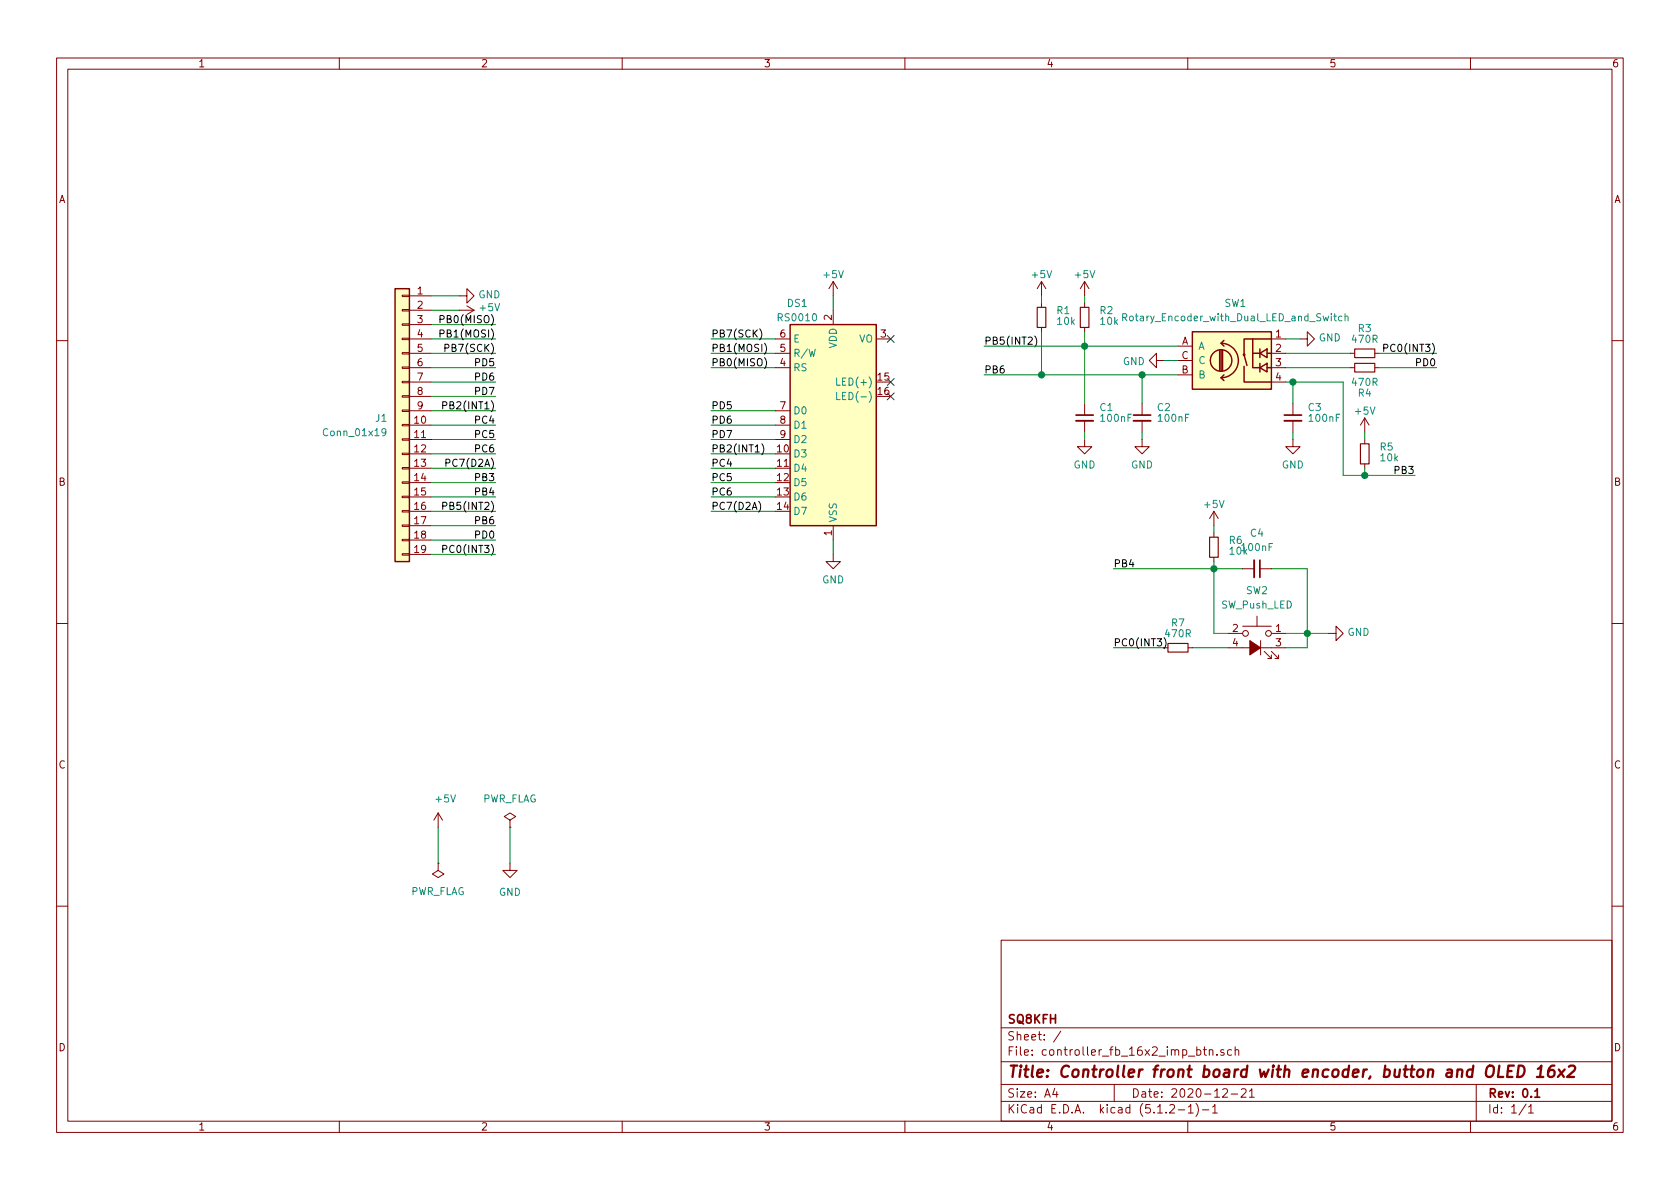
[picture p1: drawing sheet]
EESchema Schematic File Version 4
LIBS:controller_fb_8x2_2btn_imp-cache
EELAYER 29 0
EELAYER END
$Descr A4 11693 8268
encoding utf-8
Sheet 1 1
Title "Controller front board with encoder, button and OLED 16x2"
Date "2020-12-21"
Rev "0.1"
Comp "SQ8KFH"
Comment1 ""
Comment2 ""
Comment3 ""
Comment4 ""
$EndDescr
$Comp
L kfhlib:Rotary_Encoder_with_Dual_LED_and_Switch SW1
U 1 1
P 8500 2500
F 0 "SW1" H 8600 2900 50  0000 C CNN
F 1 "Rotary_Encoder_with_Dual_LED_and_Switch" H 8600 2800 50  0000 C CNN
F 2 "kfhlib:PEL12D-4xxxS-Sxxxx" H 8400 2660 50  0001 C CNN
F 3 "~" H 8500 2760 50  0001 C CNN
	1    8500 2500
	1    0    0    -1  
$EndComp
$Comp
L power:GND #PWR06
U 1 1
P 9050 2350
F 0 "#PWR06" H 9050 2100 50  0001 C CNN
F 1 "GND" V 9055 2222 50  0000 R CNN
F 2 "" H 9050 2350 50  0001 C CNN
F 3 "" H 9050 2350 50  0001 C CNN
	1    9050 2350
	0    -1   -1   0   
$EndComp
$Comp
L power:GND #PWR07
U 1 1
P 8100 2500
F 0 "#PWR07" H 8100 2250 50  0001 C CNN
F 1 "GND" V 8105 2372 50  0000 R CNN
F 2 "" H 8100 2500 50  0001 C CNN
F 3 "" H 8100 2500 50  0001 C CNN
	1    8100 2500
	0    1    1    0   
$EndComp
$Comp
L Device:R_Small R3
U 1 1
P 9500 2450
F 0 "R3" V 9325 2450 50  0000 C CNN
F 1 "470R" V 9400 2450 50  0000 C CNN
F 2 "Resistor_SMD:R_1206_3216Metric_Pad1.42x1.75mm_HandSolder" H 9500 2450 50  0001 C CNN
F 3 "~" H 9500 2450 50  0001 C CNN
	1    9500 2450
	0    1    1    0   
$EndComp
$Comp
L Device:R_Small R4
U 1 1
P 9500 2550
F 0 "R4" V 9675 2550 50  0000 C CNN
F 1 "470R" V 9600 2550 50  0000 C CNN
F 2 "Resistor_SMD:R_1206_3216Metric_Pad1.42x1.75mm_HandSolder" H 9500 2550 50  0001 C CNN
F 3 "~" H 9500 2550 50  0001 C CNN
	1    9500 2550
	0    1    1    0   
$EndComp
Wire Wire Line
	9050 2350 8950 2350
Wire Wire Line
	8950 2450 9400 2450
Wire Wire Line
	9400 2550 8950 2550
Wire Wire Line
	8200 2500 8100 2500
$Comp
L Device:C_Small C3
U 1 1
P 9000 2900
F 0 "C3" H 9100 2975 50  0000 L CNN
F 1 "100nF" H 9100 2900 50  0000 L CNN
F 2 "Capacitor_SMD:C_1206_3216Metric_Pad1.42x1.75mm_HandSolder" H 9000 2900 50  0001 C CNN
F 3 "~" H 9000 2900 50  0001 C CNN
	1    9000 2900
	1    0    0    -1  
$EndComp
$Comp
L Device:C_Small C2
U 1 1
P 7950 2900
F 0 "C2" H 8050 2975 50  0000 L CNN
F 1 "100nF" H 8050 2900 50  0000 L CNN
F 2 "Capacitor_SMD:C_1206_3216Metric_Pad1.42x1.75mm_HandSolder" H 7950 2900 50  0001 C CNN
F 3 "~" H 7950 2900 50  0001 C CNN
	1    7950 2900
	1    0    0    -1  
$EndComp
$Comp
L Device:C_Small C1
U 1 1
P 7550 2900
F 0 "C1" H 7650 2975 50  0000 L CNN
F 1 "100nF" H 7650 2900 50  0000 L CNN
F 2 "Capacitor_SMD:C_1206_3216Metric_Pad1.42x1.75mm_HandSolder" H 7550 2900 50  0001 C CNN
F 3 "~" H 7550 2900 50  0001 C CNN
	1    7550 2900
	1    0    0    -1  
$EndComp
Wire Wire Line
	8950 2650 9000 2650
Wire Wire Line
	9000 2650 9000 2800
Wire Wire Line
	8200 2600 7950 2600
Wire Wire Line
	7950 2600 7950 2800
Wire Wire Line
	8200 2400 7550 2400
Wire Wire Line
	7550 2400 7550 2800
$Comp
L power:GND #PWR09
U 1 1
P 7550 3050
F 0 "#PWR09" H 7550 2800 50  0001 C CNN
F 1 "GND" H 7550 2875 50  0000 C CNN
F 2 "" H 7550 3050 50  0001 C CNN
F 3 "" H 7550 3050 50  0001 C CNN
	1    7550 3050
	1    0    0    -1  
$EndComp
$Comp
L power:GND #PWR010
U 1 1
P 7950 3050
F 0 "#PWR010" H 7950 2800 50  0001 C CNN
F 1 "GND" H 7950 2875 50  0000 C CNN
F 2 "" H 7950 3050 50  0001 C CNN
F 3 "" H 7950 3050 50  0001 C CNN
	1    7950 3050
	1    0    0    -1  
$EndComp
$Comp
L power:GND #PWR011
U 1 1
P 9000 3050
F 0 "#PWR011" H 9000 2800 50  0001 C CNN
F 1 "GND" H 9000 2875 50  0000 C CNN
F 2 "" H 9000 3050 50  0001 C CNN
F 3 "" H 9000 3050 50  0001 C CNN
	1    9000 3050
	1    0    0    -1  
$EndComp
Wire Wire Line
	9000 3050 9000 3000
Wire Wire Line
	7950 3050 7950 3000
Wire Wire Line
	7550 3050 7550 3000
$Comp
L Device:R_Small R2
U 1 1
P 7550 2200
F 0 "R2" H 7650 2250 50  0000 L CNN
F 1 "10k" H 7650 2175 50  0000 L CNN
F 2 "Resistor_SMD:R_1206_3216Metric_Pad1.42x1.75mm_HandSolder" H 7550 2200 50  0001 C CNN
F 3 "~" H 7550 2200 50  0001 C CNN
	1    7550 2200
	1    0    0    -1  
$EndComp
$Comp
L Device:R_Small R1
U 1 1
P 7250 2200
F 0 "R1" H 7350 2250 50  0000 L CNN
F 1 "10k" H 7350 2175 50  0000 L CNN
F 2 "Resistor_SMD:R_1206_3216Metric_Pad1.42x1.75mm_HandSolder" H 7250 2200 50  0001 C CNN
F 3 "~" H 7250 2200 50  0001 C CNN
	1    7250 2200
	1    0    0    -1  
$EndComp
Wire Wire Line
	7550 2300 7550 2400
Connection ~ 7550 2400
Wire Wire Line
	7250 2300 7250 2600
Wire Wire Line
	7250 2600 7950 2600
Connection ~ 7950 2600
$Comp
L power:+5V #PWR03
U 1 1
P 7250 2050
F 0 "#PWR03" H 7250 1900 50  0001 C CNN
F 1 "+5V" H 7250 2200 50  0000 C CNN
F 2 "" H 7250 2050 50  0001 C CNN
F 3 "" H 7250 2050 50  0001 C CNN
	1    7250 2050
	1    0    0    -1  
$EndComp
$Comp
L power:+5V #PWR04
U 1 1
P 7550 2050
F 0 "#PWR04" H 7550 1900 50  0001 C CNN
F 1 "+5V" H 7550 2200 50  0000 C CNN
F 2 "" H 7550 2050 50  0001 C CNN
F 3 "" H 7550 2050 50  0001 C CNN
	1    7550 2050
	1    0    0    -1  
$EndComp
Wire Wire Line
	7550 2050 7550 2100
Wire Wire Line
	7250 2050 7250 2100
Text Label 6850 2400 0    50   ~ 0
PB5(INT2)
Wire Wire Line
	6850 2600 7250 2600
Connection ~ 7250 2600
Wire Wire Line
	6850 2400 7550 2400
Text Label 9850 3300 2    50   ~ 0
PB3
Text Label 7750 3950 0    50   ~ 0
PB4
Wire Wire Line
	10000 2450 9600 2450
Wire Wire Line
	9600 2550 10000 2550
Text Label 6850 2600 0    50   ~ 0
PB6
$Comp
L Device:R_Small R5
U 1 1
P 9500 3150
F 0 "R5" H 9600 3200 50  0000 L CNN
F 1 "10k" H 9600 3125 50  0000 L CNN
F 2 "Resistor_SMD:R_1206_3216Metric_Pad1.42x1.75mm_HandSolder" H 9500 3150 50  0001 C CNN
F 3 "~" H 9500 3150 50  0001 C CNN
	1    9500 3150
	1    0    0    -1  
$EndComp
$Comp
L power:+5V #PWR08
U 1 1
P 9500 3000
F 0 "#PWR08" H 9500 2850 50  0001 C CNN
F 1 "+5V" H 9500 3150 50  0000 C CNN
F 2 "" H 9500 3000 50  0001 C CNN
F 3 "" H 9500 3000 50  0001 C CNN
	1    9500 3000
	1    0    0    -1  
$EndComp
Wire Wire Line
	9500 3000 9500 3050
Wire Wire Line
	9000 2650 9350 2650
Wire Wire Line
	9350 2650 9350 3300
Wire Wire Line
	9350 3300 9500 3300
Wire Wire Line
	9500 3300 9500 3250
Connection ~ 9000 2650
Wire Wire Line
	9850 3300 9500 3300
Connection ~ 9500 3300
Wire Wire Line
	8450 3650 8450 3700
$Comp
L power:+5V #PWR012
U 1 1
P 8450 3650
F 0 "#PWR012" H 8450 3500 50  0001 C CNN
F 1 "+5V" H 8450 3800 50  0000 C CNN
F 2 "" H 8450 3650 50  0001 C CNN
F 3 "" H 8450 3650 50  0001 C CNN
	1    8450 3650
	1    0    0    -1  
$EndComp
Wire Wire Line
	7750 3950 8450 3950
Wire Wire Line
	8450 3900 8450 3950
$Comp
L Device:R_Small R6
U 1 1
P 8450 3800
F 0 "R6" H 8550 3850 50  0000 L CNN
F 1 "10k" H 8550 3775 50  0000 L CNN
F 2 "Resistor_SMD:R_1206_3216Metric_Pad1.42x1.75mm_HandSolder" H 8450 3800 50  0001 C CNN
F 3 "~" H 8450 3800 50  0001 C CNN
	1    8450 3800
	1    0    0    -1  
$EndComp
Connection ~ 8450 3950
Wire Wire Line
	8450 4400 8550 4400
Wire Wire Line
	8450 3950 8450 4400
Wire Wire Line
	8650 3950 8450 3950
Wire Wire Line
	9100 3950 9100 4400
Wire Wire Line
	8850 3950 9100 3950
Connection ~ 9100 4400
Wire Wire Line
	8950 4400 9100 4400
Wire Wire Line
	9100 4400 9250 4400
Wire Wire Line
	9100 4500 9100 4400
Wire Wire Line
	8950 4500 9100 4500
Wire Wire Line
	8300 4500 8550 4500
Wire Wire Line
	7750 4500 8100 4500
Text Label 10000 2550 2    50   ~ 0
PD0
$Comp
L Device:R_Small R7
U 1 1
P 8200 4500
F 0 "R7" V 8025 4500 50  0000 C CNN
F 1 "470R" V 8100 4500 50  0000 C CNN
F 2 "Resistor_SMD:R_1206_3216Metric_Pad1.42x1.75mm_HandSolder" H 8200 4500 50  0001 C CNN
F 3 "~" H 8200 4500 50  0001 C CNN
	1    8200 4500
	0    1    1    0   
$EndComp
$Comp
L Device:C_Small C4
U 1 1
P 8750 3950
F 0 "C4" V 8500 3950 50  0000 C CNN
F 1 "100nF" V 8600 3950 50  0000 C CNN
F 2 "Capacitor_SMD:C_1206_3216Metric_Pad1.42x1.75mm_HandSolder" H 8750 3950 50  0001 C CNN
F 3 "~" H 8750 3950 50  0001 C CNN
	1    8750 3950
	0    1    1    0   
$EndComp
$Comp
L power:GND #PWR014
U 1 1
P 9250 4400
F 0 "#PWR014" H 9250 4150 50  0001 C CNN
F 1 "GND" V 9255 4272 50  0000 R CNN
F 2 "" H 9250 4400 50  0001 C CNN
F 3 "" H 9250 4400 50  0001 C CNN
	1    9250 4400
	0    -1   -1   0   
$EndComp
$Comp
L Switch:SW_Push_LED SW2
U 1 1
P 8750 4500
F 0 "SW2" H 8750 4900 50  0000 C CNN
F 1 "SW_Push_LED" H 8750 4800 50  0000 C CNN
F 2 "kfhlib:SW_PUSH_HIGHLY_KS01-BL" H 8750 4800 50  0001 C CNN
F 3 "~" H 8750 4800 50  0001 C CNN
	1    8750 4500
	-1   0    0    -1  
$EndComp
Wire Wire Line
	3550 5750 3550 6000
Wire Wire Line
	3050 5750 3050 6000
$Comp
L power:PWR_FLAG #FLG02
U 1 1
P 3050 6000
F 0 "#FLG02" H 3050 6075 50  0001 C CNN
F 1 "PWR_FLAG" H 3050 6200 50  0000 C CNN
F 2 "" H 3050 6000 50  0001 C CNN
F 3 "~" H 3050 6000 50  0001 C CNN
	1    3050 6000
	-1   0    0    1   
$EndComp
$Comp
L power:PWR_FLAG #FLG01
U 1 1
P 3550 5750
F 0 "#FLG01" H 3550 5825 50  0001 C CNN
F 1 "PWR_FLAG" H 3550 5950 50  0000 C CNN
F 2 "" H 3550 5750 50  0001 C CNN
F 3 "~" H 3550 5750 50  0001 C CNN
	1    3550 5750
	1    0    0    -1  
$EndComp
$Comp
L power:GND #PWR016
U 1 1
P 3550 6000
F 0 "#PWR016" H 3550 5750 50  0001 C CNN
F 1 "GND" H 3550 5800 50  0000 C CNN
F 2 "" H 3550 6000 50  0001 C CNN
F 3 "" H 3550 6000 50  0001 C CNN
	1    3550 6000
	1    0    0    -1  
$EndComp
$Comp
L power:+5V #PWR015
U 1 1
P 3050 5750
F 0 "#PWR015" H 3050 5600 50  0001 C CNN
F 1 "+5V" H 3100 5950 50  0000 C CNN
F 2 "" H 3050 5750 50  0001 C CNN
F 3 "" H 3050 5750 50  0001 C CNN
	1    3050 5750
	1    0    0    -1  
$EndComp
Wire Wire Line
	5400 2350 4950 2350
Wire Wire Line
	4950 2450 5400 2450
Wire Wire Line
	5400 2550 4950 2550
Wire Wire Line
	5400 2850 4950 2850
Wire Wire Line
	4950 2950 5400 2950
Wire Wire Line
	5400 3050 4950 3050
Wire Wire Line
	4950 3150 5400 3150
Wire Wire Line
	5400 3250 4950 3250
Wire Wire Line
	4950 3350 5400 3350
Wire Wire Line
	5400 3450 4950 3450
Wire Wire Line
	4950 3550 5400 3550
Text Label 4950 3550 0    50   ~ 0
PC7(D2A)
Text Label 4950 3450 0    50   ~ 0
PC6
Text Label 4950 3350 0    50   ~ 0
PC5
Text Label 4950 3250 0    50   ~ 0
PC4
Text Label 4950 3150 0    50   ~ 0
PB2(INT1)
Text Label 4950 3050 0    50   ~ 0
PD7
Text Label 4950 2950 0    50   ~ 0
PD6
Text Label 4950 2850 0    50   ~ 0
PD5
Text Label 4950 2350 0    50   ~ 0
PB7(SCK)
Text Label 4950 2450 0    50   ~ 0
PB1(MOSI)
Text Label 4950 2550 0    50   ~ 0
PB0(MISO)
NoConn ~ 6200 2650
NoConn ~ 6200 2750
NoConn ~ 6200 2350
Wire Wire Line
	5800 2150 5800 2050
Wire Wire Line
	5800 3850 5800 3750
$Comp
L power:+5V #PWR02
U 1 1
P 5800 2050
F 0 "#PWR02" H 5800 1900 50  0001 C CNN
F 1 "+5V" H 5800 2200 50  0000 C CNN
F 2 "" H 5800 2050 50  0001 C CNN
F 3 "" H 5800 2050 50  0001 C CNN
	1    5800 2050
	1    0    0    -1  
$EndComp
$Comp
L power:GND #PWR013
U 1 1
P 5800 3850
F 0 "#PWR013" H 5800 3600 50  0001 C CNN
F 1 "GND" H 5800 3675 50  0000 C CNN
F 2 "" H 5800 3850 50  0001 C CNN
F 3 "" H 5800 3850 50  0001 C CNN
	1    5800 3850
	1    0    0    -1  
$EndComp
$Comp
L Display_Character:WC1602A DS1
U 1 1
P 5800 2950
F 0 "DS1" H 5550 3800 50  0000 C CNN
F 1 "RS0010" H 5550 3700 50  0000 C CNN
F 2 "kfhlib:REC001602A" H 5800 2050 50  0001 C CIN
F 3 "http://www.wincomlcd.com/pdf/WC1602A-SFYLYHTC06.pdf" H 6500 2950 50  0001 C CNN
	1    5800 2950
	1    0    0    -1  
$EndComp
Wire Wire Line
	3450 3650 3000 3650
Wire Wire Line
	3000 3550 3450 3550
Wire Wire Line
	3450 3450 3000 3450
Wire Wire Line
	3450 3250 3000 3250
Wire Wire Line
	3000 3150 3450 3150
Wire Wire Line
	3450 3050 3000 3050
Wire Wire Line
	3000 2950 3450 2950
Wire Wire Line
	3450 2850 3000 2850
Wire Wire Line
	3000 2750 3450 2750
Wire Wire Line
	3450 2650 3000 2650
Wire Wire Line
	3000 2550 3450 2550
Wire Wire Line
	3450 2450 3000 2450
Wire Wire Line
	3000 2350 3450 2350
Wire Wire Line
	3000 2250 3450 2250
Wire Wire Line
	3450 3750 3000 3750
Text Label 3450 2550 2    50   ~ 0
PD5
Text Label 3450 2650 2    50   ~ 0
PD6
Text Label 3450 2750 2    50   ~ 0
PD7
Text Label 3450 2850 2    50   ~ 0
PB2(INT1)
Text Label 3450 2950 2    50   ~ 0
PC4
Text Label 3450 3050 2    50   ~ 0
PC5
Text Label 3450 3150 2    50   ~ 0
PC6
Text Label 3450 3450 2    50   ~ 0
PB4
Text Label 3450 3250 2    50   ~ 0
PC7(D2A)
Text Label 3450 3550 2    50   ~ 0
PB5(INT2)
Text Label 3450 3750 2    50   ~ 0
PD0
Text Label 3450 2450 2    50   ~ 0
PB7(SCK)
Text Label 3450 2350 2    50   ~ 0
PB1(MOSI)
Text Label 3450 2250 2    50   ~ 0
PB0(MISO)
Text Label 3450 3650 2    50   ~ 0
PB6
$Comp
L Connector_Generic:Conn_01x19 J1
U 1 1
P 2800 2950
F 0 "J1" H 2900 3000 50  0000 L CNN
F 1 "Conn_01x19" H 2900 2900 50  0000 L CNN
F 2 "Connector_PinHeader_2.54mm:PinHeader_1x19_P2.54mm_Vertical_SMD_Pin1Right" H 2800 2950 50  0001 C CNN
F 3 "~" H 2800 2950 50  0001 C CNN
	1    2800 2950
	-1   0    0    -1  
$EndComp
Wire Wire Line
	3200 2050 3000 2050
Wire Wire Line
	3000 2150 3200 2150
$Comp
L power:+5V #PWR05
U 1 1
P 3200 2150
F 0 "#PWR05" H 3200 2000 50  0001 C CNN
F 1 "+5V" V 3215 2278 50  0000 L CNN
F 2 "" H 3200 2150 50  0001 C CNN
F 3 "" H 3200 2150 50  0001 C CNN
	1    3200 2150
	0    1    -1   0   
$EndComp
$Comp
L power:GND #PWR01
U 1 1
P 3200 2050
F 0 "#PWR01" H 3200 1800 50  0001 C CNN
F 1 "GND" V 3205 1922 50  0000 R CNN
F 2 "" H 3200 2050 50  0001 C CNN
F 3 "" H 3200 2050 50  0001 C CNN
	1    3200 2050
	0    -1   -1   0   
$EndComp
Text Label 3450 3350 2    50   ~ 0
PB3
Text Label 3450 3850 2    50   ~ 0
PC0(INT3)
Wire Wire Line
	3450 3350 3000 3350
Wire Wire Line
	3450 3850 3000 3850
Text Label 10000 2450 2    50   ~ 0
PC0(INT3)
Text Label 7750 4500 0    50   ~ 0
PC0(INT3)
$EndSCHEMATC
